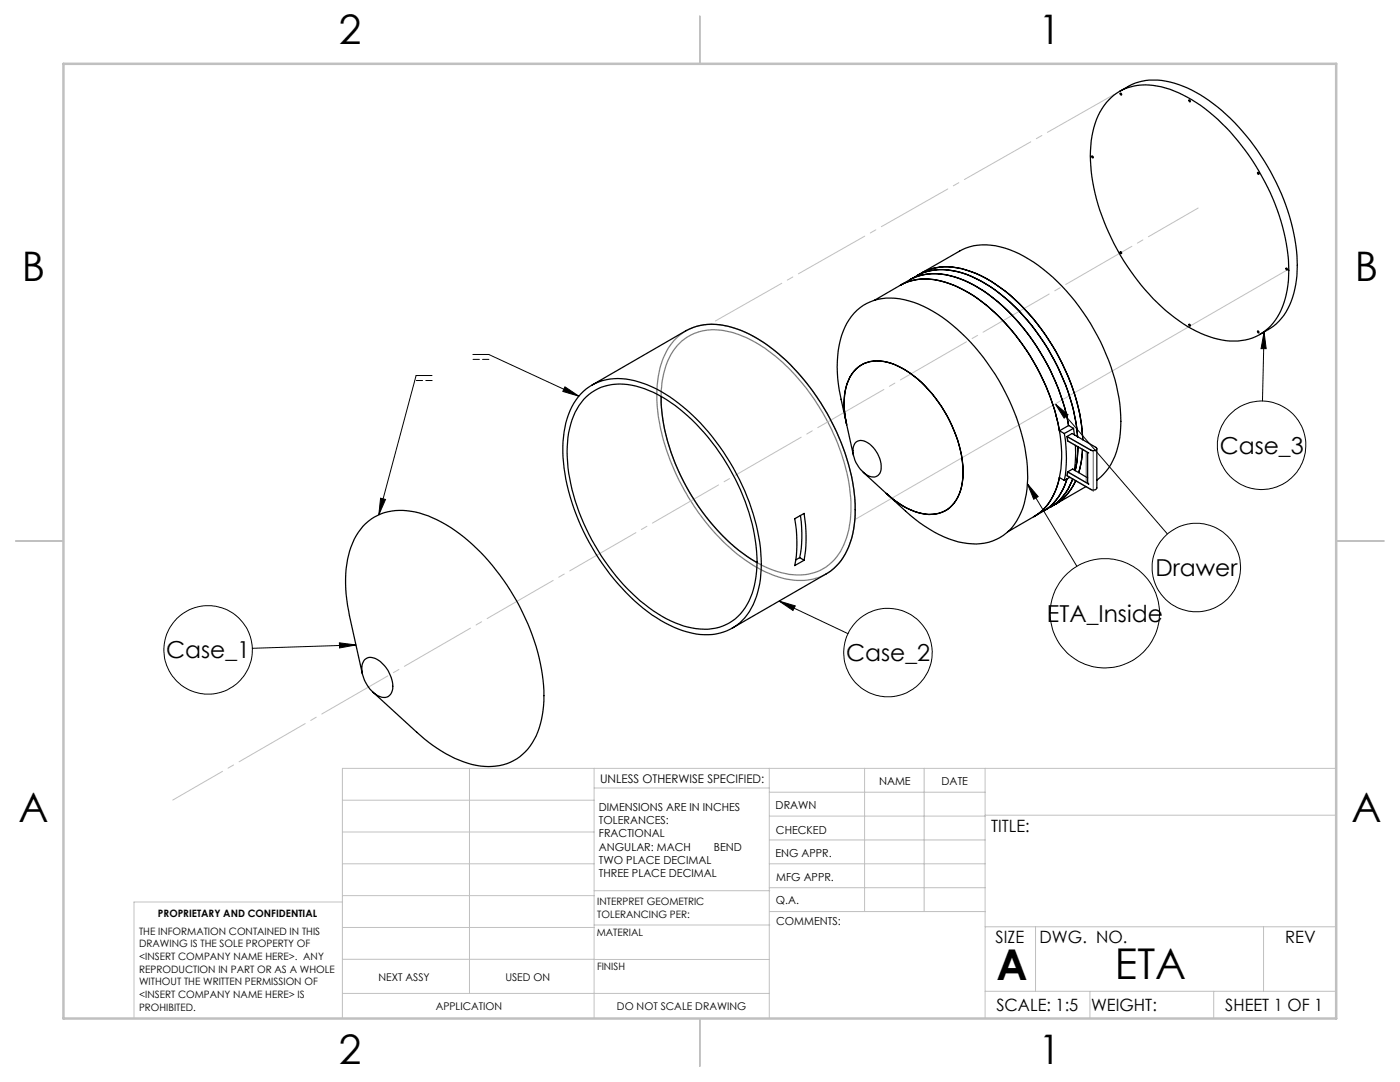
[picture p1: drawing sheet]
<svg xmlns="http://www.w3.org/2000/svg" width="279mm" height="216mm" viewBox="0 0 279 216" stroke-linecap="round" stroke-linejoin="round" font-family="sans-serif">
<g fill="none" stroke="#000" stroke-width=".2">
<path d="M86.2 74.9h-3.2l-7.4 27.8M94.4 70.7h3.1l18 8.4M112.7 77.2l2.8 1.9-3.2-1zM252.3 66.3l.4 3.3h-1zM252.3 66.3l-.3 13.7M76 99.4l.9 .3-1.3 3zM205 96.5l2.2 2.6-.9 .5zM205 96.5l9.9 16.5M210.6 80.6l2.5 2.2-.7 .6zM210.6 80.6l22.4 25.9M155.5 119.9l3.2 1-.4 .9zM155.5 119.9l13.7 6.5"/>
<path d="M67.7 128.3l3.3 .4-3.2 .6zM71 128.7l-20.7 .7"/>
<circle cx="251.8" cy="88.8" r="8.8"/>
<circle cx="238.8" cy="113.3" r="8.8"/>
<circle cx="41.5" cy="129.7" r="8.8"/>
<circle cx="177.2" cy="130.2" r="8.8"/>
<circle cx="220.5" cy="122.4" r="10.9"/>
</g>
<path d="M135.1 67.3a10.9 10.9 0 0 1 10.9-2 30.3 30.3 0 0 1 14.3 10.4 44.4 44.4 0 0 1 10.3 24.1 17.7 17.7 0 0 1-3.2 12.6 10.7 10.7 0 0 1-11.4 2.9 30.5 30.5 0 0 1-14.4-10.1 44.6 44.6 0 0 1-10.5-25.4 17.1 17.1 0 0 1 3.1-11.5zM135.5 68.6a10.3 10.3 0 0 1 10.5-2.3 28.3 28.3 0 0 1 13.6 9.6 42.3 42.3 0 0 1 10.2 24.2 16.3 16.3 0 0 1-3.4 11.7 10.3 10.3 0 0 1-10.9 2.4 29.1 29.1 0 0 1-13.6-9.8 42.1 42.1 0 0 1-10-24.3 16.4 16.4 0 0 1 3.3-11.2zM212.9 87.1l5.3 3v7.9l-5.2-3.1 .1-.7 3.7 2.1v-6.2l-3.7-2.1z" fill="none" stroke="#808080" stroke-width=".25"/>
<path d="M239.1 41.5l-204.6 118.1" fill="none" stroke="#c0c0c0" stroke-width=".2" stroke-dasharray="15.2 1.3 1.3 1.3" stroke-dashoffset="3.8"/>
<path d="M223.4 18.2l-81.8 46.5" fill="none" stroke="#c0c0c0" stroke-width=".2" stroke-dasharray="15.2 1.3 1.3 1.3" stroke-dashoffset="-1.3"/>
<g fill="none" stroke="#c0c0c0" stroke-width=".2">
<path d="M256.9 53.9l-86.3 49.8M68.3 159.7h50.3M93.7 153.3v44.9M118.6 153.3v49.9M118.6 157.2h34.9M153.5 153.3v49.9M153.5 158.1h43.1M172.5 153.3v28.6M184.4 153.3v28.6M196.6 153.3v49.9M266.7 153.3h-198.4v49.9M68.3 178.7h50.3"/>
<path d="M68.3 172.4h50.3M68.3 166h50.3M68.3 180h-41.6v23.2M118.6 177.7h35M153.5 167.6h43.1M153.5 162.8h43.1M153.5 172.4h43.1M153.5 177.1h43.1M196.6 162.7h70.1M68.3 198.2h85.2M68.3 191.4l85.2 .1M68.3 185.1h50.3"/>
<path d="M118.6 184.6h35M153.6 181.9h43M196.6 197.8h70.1M196.6 184.9h70.1M206.7 184.9v12.9M217.5 197.8v5.4M242.2 197.8v5.4M252.2 184.9v12.9"/>
</g>
<path d="M139.7 3.2v9.5M3.1 107.9h9.6M266.7 107.9h9.5M139.7 203.2v9.6" fill="none" stroke="#c0c0c0" stroke-width=".25"/>
<path d="M12.7 12.7h254v190.5h-254z" fill="none" stroke="#c0c0c0" stroke-width=".5"/>
<path d="M86.3 75.9h-3.2M97.6 71.7h-3.2" fill="none" stroke="#000" stroke-width=".2" stroke-dasharray="1.3 .6"/>
<g fill="#000">
<path d="M112.7 77.2l2.8 1.9-3.2-1zM76 99.4l.9 .3-1.3 3z"/>
<path d="M252.3 66.3l.4 3.3h-1zM210.6 80.6l2.5 2.2-.7 .6zM67.7 128.3l3.3 .4-3.2 .6z"/>
<path d="M205 96.5l2.2 2.6-.9 .5zM155.5 119.9l3.2 1-.4 .9z"/>
</g>
<g fill="none" stroke="#000" stroke-width=".25">
<path d="M221.8 19.4a10.9 10.9 0 0 1 10.8-1.8 29.5 29.5 0 0 1 13.7 9.6 43.5 43.5 0 0 1 10.9 26.7 16.1 16.1 0 0 1-3.7 11.2 10.9 10.9 0 0 1-11.3 2.4 31.9 31.9 0 0 1-15.2-11.5 43.7 43.7 0 0 1-9.4-23.9 17 17 0 0 1 3.2-11.6zM223.4 18.2a12.4 12.4 0 0 1 12.6-1 35.4 35.4 0 0 1 15.6 13.9 41.5 41.5 0 0 1 7.3 21.9 16.1 16.1 0 0 1-3.7 11.1l-1.1 1-2.7 1.6M237.3 19.9a.21 .21 0 0 1 .3 .2 .21 .21 0 0 1-.1 .2l-.3-.3zM179.7 56.9a11.3 11.3 0 0 1 9.4-.5 31.1 31.1 0 0 1 14 11 42 42 0 0 1 8.8 22.8 16 16 0 0 1-3.2 10.9l-1.2 1.2-1.2 .8M179.7 56.9a11.4 11.4 0 0 1 9.8-.3 32.4 32.4 0 0 1 14.7 12.4 42.6 42.6 0 0 1 7.2 17l1.9-1.1M179.7 56.9l-5.2 3M181.5 55.8a11.6 11.6 0 0 1 10-.2 33.9 33.9 0 0 1 15.4 13.6 43.2 43.2 0 0 1 6.4 15.7 43 43 0 0 0-17.1-26.9 17.5 17.5 0 0 0-11.1-3.3l-1.6 .3zM183 55a11.6 11.6 0 0 1 9.9-.2 33.4 33.4 0 0 1 14.7 12.4 41 41 0 0 1 7.5 20M183 55l-3.3 1.9M183.9 54.5a11.5 11.5 0 0 1 10-.3 30.8 30.8 0 0 1 13 10.3 41.2 41.2 0 0 1 9.2 23.2M183.9 54.5l7.6-4.4a11.6 11.6 0 0 1 10-.3 34 34 0 0 1 15.4 13.6 39.8 39.8 0 0 1 6.8 20.7 14.6 14.6 0 0 1-4.1 11.1l-.7 .6M183.9 54.5l-.9 .5"/>
<path d="M256.7 53.5h.1a.17 .17 0 0 1 .1 .2 .17 .17 0 0 1-.2 .1zM115.9 78.6a10.8 10.8 0 0 1 11.6-2.4 29.1 29.1 0 0 1 13.1 9.1 44.1 44.1 0 0 1 11.3 26.2 17.2 17.2 0 0 1-3.3 11.8 10.7 10.7 0 0 1-11.4 2.8 29.2 29.2 0 0 1-13.9-9.6 44.4 44.4 0 0 1-10.9-25.3 18.7 18.7 0 0 1 2.5-11.4zM116.5 79.7a10.4 10.4 0 0 1 11.3-2.4 29.6 29.6 0 0 1 13.6 10 41.9 41.9 0 0 1 9.7 24.7 15.8 15.8 0 0 1-3.3 10.5 9.8 9.8 0 0 1-9.7 2.8 24.4 24.4 0 0 1-12-6.9 43.2 43.2 0 0 1-12.8-26.2 17.8 17.8 0 0 1 2.3-11.3zM118.1 76.8l18.8-10.8a12.1 12.1 0 0 1 10.2-.3 33.1 33.1 0 0 1 14.6 11.6 43.7 43.7 0 0 1 9 23.3 16.8 16.8 0 0 1-3.3 11.9l-1.1 1-1.2 .9-19 10.9M131.9 79.1a40.6 40.6 0 0 0 9 24 34.5 34.5 0 0 0 10.2 9.2M237.3 64.7a.23 .23 0 0 1 .3 .1 .23 .23 0 0 1-.1 .3zM168.9 84.6l-1-4.9a23.2 23.2 0 0 1 .7-14.4 9.8 9.8 0 0 1 11.8-5.5 27 27 0 0 1 13.3 8.5 43.5 43.5 0 0 1 11.3 24.8 17.5 17.5 0 0 1-3 12.1 9.9 9.9 0 0 1-9.8 3.1 24 24 0 0 1-11.5-6.3l-3.7-3.4M168.9 84.6a13.2 13.2 0 0 1 1.1-10 6.2 6.2 0 0 1 7.1-2.3 20.2 20.2 0 0 1 10.9 8.9 23.4 23.4 0 0 1 4.1 15.1 7 7 0 0 1-4.8 6.1 10.8 10.8 0 0 1-8.7-2.5l-1.6-1.3M168.9 84.6l1.4 6.3M169 84.8a14.1 14.1 0 0 1 .6-9.6 6.4 6.4 0 0 1 8.2-2.7 20.7 20.7 0 0 1 10.1 8.6 23.5 23.5 0 0 1 4.2 15.1 6.7 6.7 0 0 1-5.3 6.4 10.8 10.8 0 0 1-8.1-2.7l-1.9-1.5M170.8 88.2a2.32 2.32 0 0 1 3.1 .7 5.4 5.4 0 0 1 1.7 5.6 1.66 1.66 0 0 1-2.5 .4 5.8 5.8 0 0 1-2.8-5.8zM172.3 94.2l4.7 4.4"/>
<path d="M211.4 95.3l1 .5M211.5 95.3a11.4 11.4 0 0 1-5.2 7.8M211.5 86l.9 .5M212.4 86.5a25.9 25.9 0 0 1 0 9.3M212.9 87.1l1.1-.6 4.8 2.9a.67 .67 0 0 1-.4 .6 .67 .67 0 0 1-.7-.2zM212.9 87.1l.2 .9 4.2 2.4M212.9 95.6a10.7 10.7 0 0 1-4.7 6.4 10.6 10.6 0 0 0 4.7-6.4zM213.1 94.2l1-.6 3 1.8M213.3 84.9l.9 .6M213.5 95.2l-1.1 .6M214.1 95.6a10.5 10.5 0 0 1-4.5 5.6M214.2 85.5l.3 1.3"/>
<path d="M214.2 85.5l-1.8 1M214.6 88.9v2.6l-.2 2.3M214.7 95.9a10.1 10.1 0 0 1-4.1 4.7M215.1 89.1l-.2 3.1-.3 1.7M216 89.7l-.1 2-.6 2.6M216.7 97.1l-6.1 3.5M217.1 90.3v6l.2 .3-4.2-2.4M218.9 89.5v7.9l-.1 .2-.9 .2-4.9-2.9 .1-.7M158.6 103.5l1.9-1.1a28.2 28.2 0 0 1 0 9.4l-1.9 1.1a25.3 25.3 0 0 0 0-9.4zM159.6 111.3l-.8 .4M159.6 111.3l.9 .5M159.7 102.9a25.3 25.3 0 0 1-.1 8.4"/>
<path d="M206.3 103.1l-5.2 3M209.6 101.2l-3.3 1.9M210.6 100.6l-1 .6M72.3 134.5l-2.6-11.6a24.6 24.6 0 0 1 .7-14.6 10.3 10.3 0 0 1 12.5-6.1 28.4 28.4 0 0 1 13.8 8.8 45.6 45.6 0 0 1 11.8 25.7 18.4 18.4 0 0 1-2.7 12.2 10.2 10.2 0 0 1-10.8 3.8 25.5 25.5 0 0 1-11.8-6.6l-8.8-8M72.8 131.6a2.37 2.37 0 0 1 3.1 .4 6.7 6.7 0 0 1 2.4 5.7 1.73 1.73 0 0 1-2.7 1.2 6.5 6.5 0 0 1-3.3-6.4z"/>
<circle cx="223.7" cy="18.8" r=".19"/>
<circle cx="218" cy="31.4" r=".2"/>
<circle cx="251.1" cy="34.6" r=".19"/>
<circle cx="223.7" cy="50.4" r=".18"/>
<circle cx="251.1" cy="66.3" r=".19"/>
</g>
<g font-size="8.5">
<text x="198.9" y="195.5">A</text>
<text x="222.5" y="195.4">ETA</text>
</g>
<g font-size="8.1">
<text x="67.6" y="8.9">2</text>
<text x="207.3" y="8.9">1</text>
<text x="4.4" y="56.1">B</text>
<text x="270.4" y="56.1">B</text>
<text x="3.7" y="164.1">A</text>
<text x="269.7" y="164.1">A</text>
<text x="67.6" y="212.4">2</text>
<text x="207.3" y="212.4">1</text>
</g>
<g font-size="4.7">
<text x="243.4" y="90.5">Case_3</text>
<text x="230.6" y="114.9">Drawer</text>
<text x="208.9" y="124">ETA_Inside</text>
<text x="33.2" y="131.3">Case_1</text>
<text x="168.9" y="131.9">Case_2</text>
</g>
<g font-size="3.4">
<text x="197.8" y="166">TITLE:</text>
<text x="198.7" y="188.1">SIZE</text>
<text x="207.5" y="188.1">DWG. NO.</text>
<text x="256.5" y="188.2">REV</text>
<text x="198.8" y="201.7">SCALE: 1:5</text>
<text x="217.7" y="201.8">WEIGHT:</text>
<text x="244.5" y="201.7">SHEET 1 OF 1</text>
</g>
<text font-size="2.4" x="119.8" y="156.2">UNLESS OTHERWISE SPECIFIED:</text>
<g font-size="2.2">
<text x="119.5" y="161.8">DIMENSIONS ARE IN INCHES</text>
<text x="154.8" y="161.4">DRAWN</text>
<text x="175.4" y="156.6">NAME</text>
<text x="187.9" y="156.7">DATE</text>
<text x="119.5" y="164.4">TOLERANCES:</text>
<text x="119.5" y="167.1">FRACTIONAL</text>
<text x="154.9" y="166.3">CHECKED</text>
<text x="119.5" y="169.7">ANGULAR: MACH</text>
<text x="119.5" y="172.4">TWO PLACE DECIMAL</text>
<text x="142.5" y="169.7">BEND</text>
<text x="154.8" y="171">ENG APPR.</text>
<text x="119.5" y="175">THREE PLACE DECIMAL</text>
<text x="154.9" y="175.7">MFG APPR.</text>
<text x="154.9" y="180.4">Q.A.</text>
<text x="154.9" y="184.6">COMMENTS:</text>
</g>
<g font-size="2.1">
<text x="75.5" y="195.7">NEXT ASSY</text>
<text x="100.9" y="195.7">USED ON</text>
<text x="86.9" y="201.5">APPLICATION</text>
<text x="123.1" y="201.6">DO NOT SCALE DRAWING</text>
</g>
<g font-size="2">
<text x="31.5" y="182.9">PROPRIETARY AND CONFIDENTIAL</text>
<text x="119.2" y="180.6">INTERPRET GEOMETRIC</text>
<text x="119.2" y="183.1">TOLERANCING PER:</text>
<text x="27.8" y="186.5">THE INFORMATION CONTAINED IN THIS</text>
<text x="27.8" y="189">DRAWING IS THE SOLE PROPERTY OF</text>
<text x="27.8" y="191.6">&lt;INSERT COMPANY NAME HERE&gt;. ANY</text>
<text x="119.1" y="186.7">MATERIAL</text>
<text x="27.8" y="194.1">REPRODUCTION IN PART OR AS A WHOLE</text>
<text x="27.8" y="196.6">WITHOUT THE WRITTEN PERMISSION OF</text>
<text x="119.1" y="193.5">FINISH</text>
<text x="27.8" y="199.1">&lt;INSERT COMPANY NAME HERE&gt; IS</text>
<text x="27.8" y="201.7">PROHIBITED.</text>
</g>
</svg>
